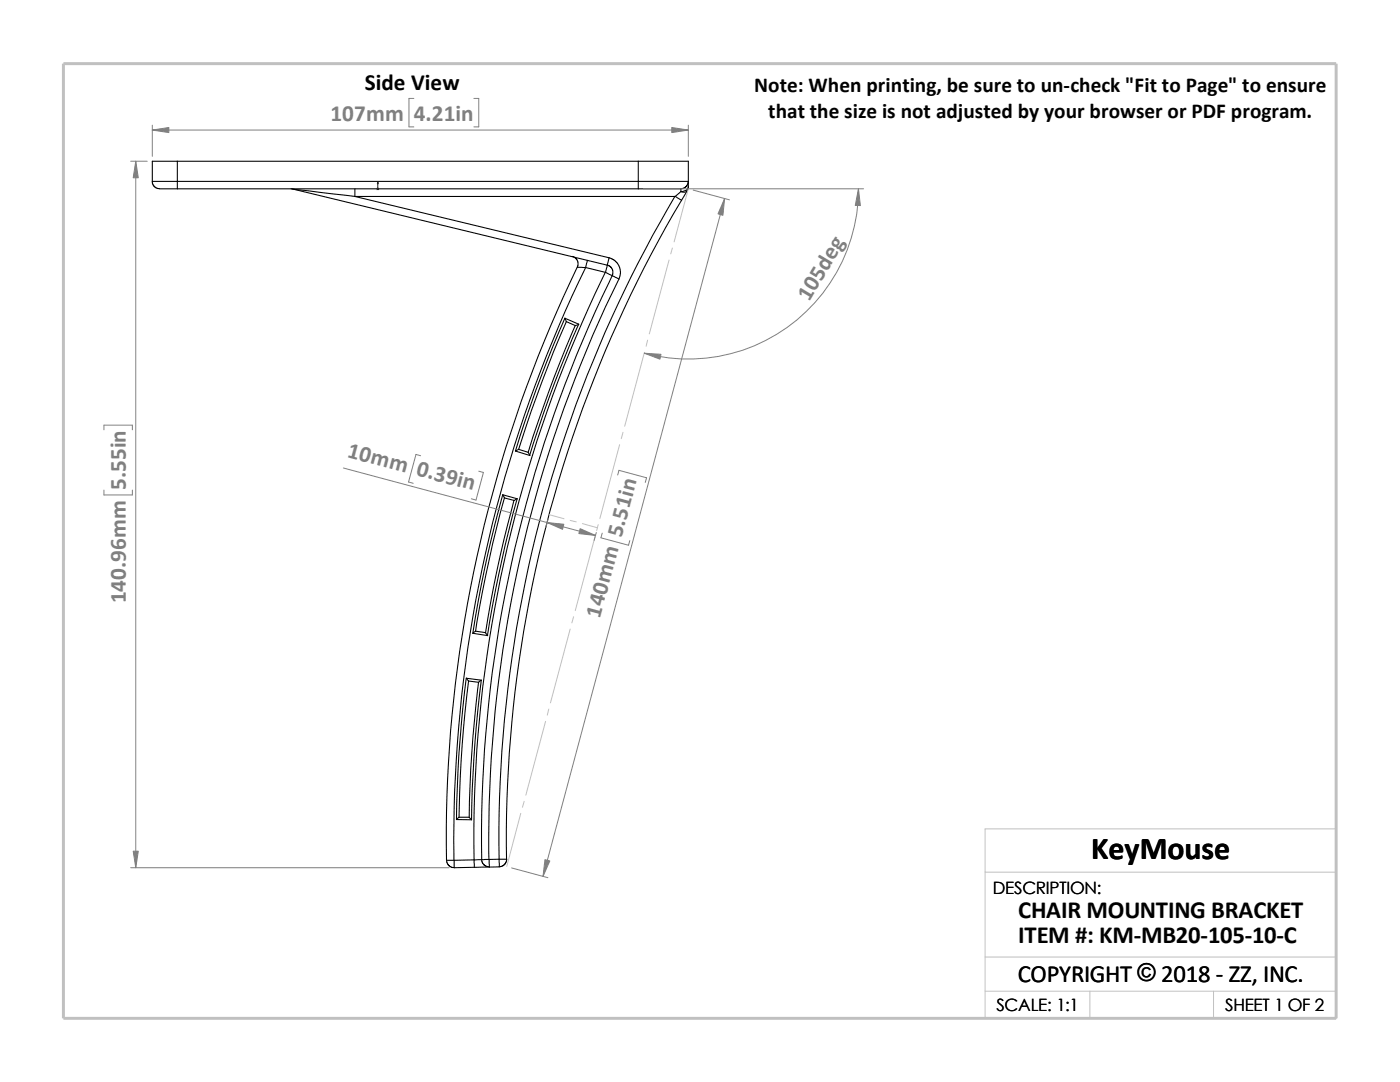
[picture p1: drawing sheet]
<svg xmlns="http://www.w3.org/2000/svg" width="279mm" height="216mm" viewBox="0 0 279 216" stroke-linecap="round" stroke-linejoin="round" font-family="sans-serif">
<g fill="none" stroke="#c0c0c0" stroke-width=".2">
<path d="M137.4 37.7l-2.9 10.6M133.5 51.9l-3.9 14.7M134.2 49.5l-.3 1.2M128.6 70.3l-3.9 14.7M129.2 67.9l-.3 1.2M123.7 88.7l-4 14.8M124.3 86.3l-.3 1.2M109.6 102.7l3 .8M113.8 103.8l1.2 .3M116.2 104.5l3.1 .8M118.7 107.1l-3.9 14.7M119.4 104.7l-.3 1.2"/>
<path d="M113.8 125.5l-3.9 14.8M114.5 123.1l-.4 1.2M104.6 159.9l-.3 1.2M108.9 143.9l-4 14.8M109.5 141.5l-.3 1.2M103.9 162.3l-2.8 10.6M196.6 174h70.1M196.6 191h70.1M196.6 197.8h70.1M217.5 197.8v5.4M242.2 197.8v5.4M26.8 203.2h239.9v-37.8h-70.1v37.8"/>
</g>
<path d="M12.7 12.7h254v190.5h-254z" fill="none" stroke="#c0c0c0" stroke-width=".59"/>
<g fill="none" stroke="#000" stroke-width=".21">
<path d="M30.4 36.2h5M30.4 36.2v.3l.3 .6 .8 .5 3.9 .1M35.4 36.2v1.5M35.4 32.2h-5v4M35.4 36.2h92M35.4 32.2v4M35.4 32.2h92M35.4 37.7h92M58.1 37.7h.3M58.4 37.7l62.8 15.2M58.4 37.7l12.4 1.5M70.8 39.2l50.7 12.2-.3 1.5"/>
<path d="M70.8 39.2h63.9M70.8 37.7v1.5M127.4 37.7h8.5M127.4 32.2v4M127.4 36.2v1.5M127.4 36.2h10M127.4 32.2h10v4M134.7 39.2a251.2 251.2 0 0 0-35.1 132.2M134.7 39.2l1.3 .8M135.9 37.7v.5M135.9 38.2l-1.2 1M135.9 38.2a1 1 0 0 0 1.3-.1l-1.2 1.9"/>
<path d="M136 40a249 249 0 0 0-34.9 131.4M137.4 36.2l-.4 .9-.4 .4-.7 .2M137.4 37.3a1.23 1.23 0 0 1-1.5 .9M137.4 36.2v1.1M137.4 37.3l-.3 .7M114.2 51.2l.7 .3 .4 .6 .1 .9-.2 .3 1.7 .1M115.2 53.3a261.4 261.4 0 0 0-26 118.4h1.4M116.9 53.4l4 1M116.9 53.4a260.7 260.7 0 0 0-26.3 118.3M117.2 51.9l-.3 1.5M120.8 54.3a256.3 256.3 0 0 0-26.2 117.3M120.9 54.4l2.6 1.3"/>
<path d="M121.2 52.9l.6 .3 .3 .3 .2 .5v.7a256.2 256.2 0 0 0-26.2 116.8M121.2 52.9l-.3 1.5M121.5 51.4l1.3 .7 .8 1 .2 1.5-.3 1.1M123.5 55.7a253 253 0 0 0-25.9 115.8M112.7 63.5a250.9 250.9 0 0 0-9.8 26.5M112.7 63.5l.3 .7M112.7 63.5l2.8 1.2M113 64.2l1.9 .8 .6-.3M113 64.2a255.6 255.6 0 0 0-9.5 25.5M114.8 64.9a246.7 246.7 0 0 0-9.4 25.4M115.5 64.7a238.7 238.7 0 0 0-9.8 26.1M100.3 98.7l.4 .7"/>
<path d="M100.3 98.7l2.9 .8M100.3 98.7a235.2 235.2 0 0 0-5.9 27.7M100.7 99.4l1.9 .5 .6-.4M100.7 99.4a254.2 254.2 0 0 0-5.8 26.5M102.6 99.8a243.1 243.1 0 0 0-5.7 26.4M102.9 90l2.8 .9-.3-.6M103.2 99.5a254.2 254.2 0 0 0-5.9 27.3M103.5 89.7l-.6 .3M103.5 89.7l1.9 .6M93 135.3a259.3 259.3 0 0 0-1.9 28.2M93.5 135.9l2 .2M93.5 135.9a242.1 242.1 0 0 0-1.9 27.2"/>
<path d="M94.9 125.9l-.5 .5M94.9 125.9l2 .3M95.5 136.1a237.9 237.9 0 0 0-1.9 27M96.1 135.7a245.8 245.8 0 0 0-2 27.9M96.1 135.7l-3-.4 .4 .6M96.1 135.7l-.6 .4M96.9 126.2l.4 .6-2.9-.4M89.2 171.7v.4l.3 .5 .4 .4 .7 .1M90.6 171.7v1.4M91.1 163.5l3 .1M91.6 163.1l-.5 .4M91.6 163.1h2"/>
<path d="M93.6 163.1l.5 .5M94.6 171.6l-4 .1M94.6 171.6l.1 1.5M94.7 173.1h-4.1M96.1 171.5l.2 .7 .3 .4 1 .4M96.1 171.5l-1.5 .1M97.6 171.5h-1.5M97.6 171.5l.1 1.5M97.7 173l-3 .1M99.6 171.4l-2 .1M99.6 171.4h1.5l-.2 .8-.4 .5-.9 .2M99.6 171.4l.1 1.6h-2"/>
</g>
<path d="M75.4 36.3l.1 .4h-.2z" fill="#00f" stroke="#00f" stroke-width=".2"/>
<path d="M75.3 37.7h.3M75.3 37.5l.3 .3M75.4 37.7h.1M75.4 36.3v1.5M75.5 37.5l-.3 .3" fill="none" stroke="#00f" stroke-width=".2"/>
<g fill="none" stroke="#808080" stroke-width=".2">
<path d="M82.6 19.6h-1v5.7h1M94.6 19.6h.9v5.7h-.9M26.1 32.2h3.3M27.1 32.2v140.9M30.4 26h107M30.4 25v6.2M128.4 37.7h43.9M137.4 25v6.2M138.3 37.9l7.3 2M144.6 39.6l-36.2 135.3M171.3 37.7a33.9 33.9 0 0 1-42.7 32.8M20.7 85.8v-1h5.7v1"/>
<path d="M20.7 97.8v1h5.7v-1M68.5 93.4l50.4 13.4M83.9 90.9l-.9-.2-1.5 5.5 1 .2M95.5 94l1 .3-1.5 5.5-.9-.3M123.3 94.8l.2-.9 5.5 1.4-.2 1M109.3 103.7l-.4 1.5M119 106.3l-.4 1.5M120.2 106.4l-.3 .9 5.5 1.5 .3-.9M26.1 173.1h63.6M102.1 173.2l7.2 1.9"/>
</g>
<g fill="#808080" stroke="#808080" stroke-width=".2">
<path d="M144.6 39.6l-.3 3.4-1-.3z"/>
<path d="M108.8 171.5l.9 .3-1.3 3.1z"/>
<path d="M115.8 105.5l3.1 1.3-3.4-.3z"/>
<path d="M109.2 104.3l3.3 .3-.2 1z"/>
<path d="M128.6 70.5l3.3 .2-.2 1z"/>
<path d="M171.3 37.7l.4 3.3h-1z"/>
<path d="M30.4 26l3.3-.6v1.1z"/>
<path d="M134.1 25.4l3.3 .6-3.3 .5z"/>
<path d="M27.1 32.2l.5 3.3h-1z"/>
<path d="M26.6 169.8h1l-.5 3.3z"/>
</g>
<text font-size="6.4" x="217.8" y="171.4">KeyMouse</text>
<g font-size="4.9">
<text x="203.2" y="183.2">CHAIR MOUNTING BRACKET</text>
<text x="203.2" y="188.1">ITEM #: KM-MB20-105-10-C</text>
<text x="203.1" y="195.9">COPYRIGHT © 2018 - ZZ, INC.</text>
<text x="203.1" y="195.9">COPYRIGHT ©</text>
</g>
<text font-size="4.6" x="72.8" y="18">Side View</text>
<g font-size="4.6" fill="#808080">
<text x="66" y="24.1">107mm</text>
<text x="82.6" y="24.1">4.21in</text>
<text x="161.5" y="60.3" transform="rotate(-59 161.5 60.3)">105deg</text>
<text x="69.1" y="91.1" transform="rotate(15 69.1 91.1)">10mm 0.39in</text>
<text x="25.1" y="97.8" transform="rotate(-90 25.1 97.8)">5.55in</text>
<text x="25.1" y="120.4" transform="rotate(-90 25.1 120.4)">140.96mm</text>
<text x="119.7" y="123.5" transform="rotate(-75 119.7 123.5)">140mm 5.51in</text>
</g>
<g font-size="4.2">
<text x="150.5" y="18.4">Note: When printing, be sure to un-check &quot;Fit to Page&quot; to ensure</text>
<text x="153.3" y="23.6">that the size is not adjusted by your browser or PDF program.</text>
</g>
<g font-size="3.4">
<text x="198.2" y="178.5">DESCRIPTION:</text>
<text x="198.8" y="201.7">SCALE: 1:1</text>
<text x="244.5" y="201.7">SHEET 1 OF 2</text>
</g>
</svg>
